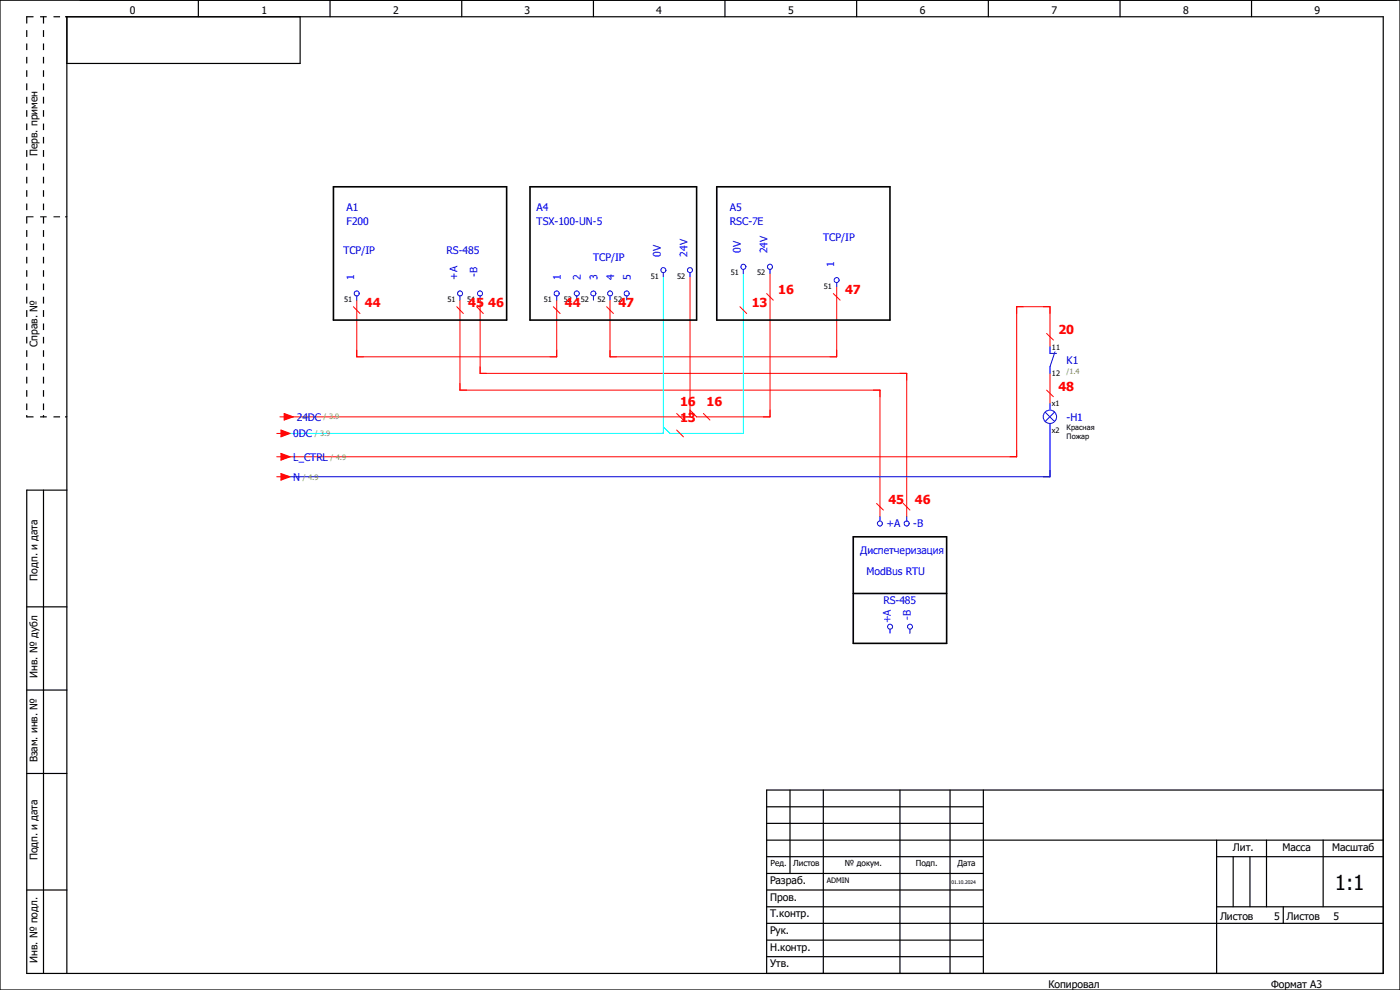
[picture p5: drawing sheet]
<svg xmlns="http://www.w3.org/2000/svg" width="297mm" height="210mm" viewBox="0 0 297 210" stroke-linecap="round" stroke-linejoin="round" font-family="sans-serif">
<path d="M210.1 -.1l-210.1 210.2M0 160.4l70.2 49.6M0 210v.1" fill="none" stroke="#fff" stroke-width=".21"/>
<g fill="none" stroke="#000" stroke-width=".25">
<path d="M0 0h297v210h-297zM42.1 0v3.6M63.7 3.6v9.9h-49.5M70 0v3.6M98 0v3.6M125.9 0v3.6M153.8 0v3.6M181.7 0v3.6M209.7 0v3.6M237.6 0v3.6M265.5 0v3.6M9.2 104v102.5"/>
<path d="M14.2 104h-8.5v102.5h287.8v-202.9h-279.3v202.9M5.7 128.7h8.5M5.7 146.4h8.5M5.7 164.1h8.5M162.6 178.2h130.9M162.6 171.2h46M162.6 174.7h46M167.6 167.6v17.7M174.7 167.6v38.9M190.9 167.6v38.9M201.5 167.6v38.9M208.6 167.6v38.9"/>
<path d="M258.1 178.2v28.3M268.7 178.2v14.2M280.7 178.2v14.2M293.5 167.6h-130.9v38.9M5.7 188.8h8.5M162.6 188.8h46M162.6 195.9h130.9M162.6 181.7h46M162.6 185.3h46M162.6 199.4h46M162.6 192.4h46M258.1 181.7h35.4"/>
<path d="M258.1 192.4h35.4M261.6 181.7v10.7M265.2 181.7v10.7M272.2 192.4v3.5M162.6 202.9h46"/>
</g>
<g fill="#000">
<path d="M13.8 3.4h.4l.1 .2-.5 .1zM13.8 45.9h.5v.2h-.5zM5.5 88.1h.3l-.1 .5zM9.1 88.1h.3l-.2 .5zM13.8 88.3h.4l.1 .2-.5 .1z"/>
<path d="M5.6 3.5l-.1 1.5h.3v-1.4zM5.5 6.4v1.4h.3v-1.4zM5.5 9.2v1.4h.3v-1.4zM5.5 12.1v1.4h.3v-1.4zM5.5 14.9v1.4h.3v-1.4zM5.5 17.7v1.4h.3v-1.4zM5.5 20.5v1.5h.3v-1.5zM5.5 23.4v1.4h.3v-1.4zM5.5 26.2v1.4h.3v-1.4zM5.5 29v1.4h.3v-1.4zM5.5 31.8v1.5h.3v-1.5zM5.5 34.7v1.4h.3v-1.4zM5.5 37.5v1.4h.3v-1.4zM5.5 40.3v1.4h.3v-1.4zM5.5 43.2v1.4h.3v-1.4zM5.5 46v1.4h.3v-1.4zM5.5 48.8v1.4h.3v-1.4zM5.5 51.6v1.5h.3v-1.5zM5.5 54.5v1.4h.3v-1.4zM5.5 57.3v1.4h.3v-1.4zM5.5 60.2v1.4h.3v-1.4zM5.5 62.9v1.5h.3v-1.5zM5.5 65.8v1.4h.3v-1.4zM5.5 68.6v1.4h.3v-1.4zM5.5 71.5v1.4h.3v-1.4zM5.5 74.3v1.4h.3v-1.4zM5.5 77.1v1.4h.3v-1.4zM5.5 79.9v1.5h.3v-1.5zM5.5 82.8v1.4h.3v-1.4zM5.5 85.6v1.4h.3v-1.4z"/>
<path d="M5.6 3.5l.1 .2h1.4v-.3zM8.5 3.4v.3h1.4v-.3zM11.3 3.4v.3h1.4v-.3z"/>
<path d="M9.1 3.5v1.5h.3v-1.4zM9.1 6.4v1.4h.3v-1.4zM9.1 9.2v1.4h.3v-1.4zM9.1 12.1v1.4h.3v-1.4zM9.1 14.9v1.4h.3v-1.4zM9.1 17.7v1.4h.3v-1.4zM9.1 20.5v1.5h.3v-1.5zM9.1 23.4v1.4h.3v-1.4zM9.1 26.2v1.4h.3v-1.4zM9.1 29v1.4h.3v-1.4zM9.1 31.8v1.5h.3v-1.5zM9.1 34.7v1.4h.3v-1.4zM9.1 37.5v1.4h.3v-1.4zM9.1 40.3v1.4h.3v-1.4zM9.1 43.2v1.4h.3v-1.4zM9.1 46v1.4h.3v-1.4zM9.1 48.8v1.4h.3v-1.4zM9.1 51.6v1.5h.3v-1.5zM9.1 54.5v1.4h.3v-1.4zM9.1 57.3v1.4h.3v-1.4zM9.1 60.2v1.4h.3v-1.4zM9.1 62.9v1.5h.3v-1.5zM9.1 65.8v1.4h.3v-1.4zM9.1 68.6v1.4h.3v-1.4zM9.1 71.5v1.4h.3v-1.4zM9.1 74.3v1.4h.3v-1.4zM9.1 77.1v1.4h.3v-1.4zM9.1 79.9v1.5h.3v-1.5zM9.1 82.8v1.4h.3v-1.4zM9.1 85.6v1.4h.3v-1.4z"/>
<path d="M5.6 45.9v.2h1.5v-.2zM8.5 45.9v.2h1.4v-.2zM11.3 45.9v.2h1.4v-.2z"/>
<path d="M5.6 88.3l.1 .3h1.4v-.3zM8.5 88.3v.3h1.4v-.3zM11.3 88.3v.3h1.4v-.3z"/>
</g>
<g fill="none" stroke="#f00" stroke-width=".21">
<path d="M146.4 58.7v29.7h-85.6M163.4 58v30.4h-15.6l-1.4-1.4M75 65.1l1.4 1.4M75.7 63.7v12h42.4v-12M96.9 65.1l1.4 1.4M97.6 63.7v19.1h89.1v26.8M101.1 65.1l1.4 1.4M101.9 63.7v15.5h90.5v30.4M117.4 65.1l1.4 1.4M128.7 65.1l1.4 1.4M157 65.1l1.4 1.4M162.6 62.3l1.4 1.4"/>
<path d="M176.8 62.3l1.4 1.4M177.5 60.8v14.9h-48.1v-12M222 70.7l1.5 1.4M222.8 73.6v-8.5h-7.1v31.8h-155.6M222.8 79.2v6.4M60.3 87.7l1.9 .7-1.9 .7zM143.6 91.2l1.4 1.5M143.6 87.7l1.4 1.4M149.2 87.7l1.4 1.4M222 82.8l1.5 1.4M186 106.8l1.4 1.4M191.6 106.8l1.4 1.4"/>
</g>
<path d="M140.7 58.7v33.2h-80.6M157.7 58v33.9h-15.5l-1.5-1.3" fill="none" stroke="#0ff" stroke-width=".21"/>
<g fill="none" stroke="#00f" stroke-width=".21">
<path d="M140.7 57.8v.9M146.4 57.8v.9M157.7 57.1v.9M163.4 57.1v.9M177.5 59.9v.9M75.7 62.8v.9M97.6 62.8v.9M101.9 62.8v.9M118.1 62.8v.9M122.3 62.8v.9M125.9 62.8v.9M129.4 62.8v.9"/>
<path d="M133 62.8v.9M222.8 73.6v1.4h1.4M223.8 74.6l-1 3.2v1.4M221.7 87.4l2 2M222.8 89.8v11.3h-162.7M222.8 85.6v1.4M223.7 87.4l-2 2M186.7 109.6v.9M192.4 109.6v.9M188.8 133.5v.9M193 133.5v.9"/>
<circle cx="140.7" cy="57.3" r=".54"/>
<circle cx="146.4" cy="57.3" r=".53"/>
<circle cx="157.7" cy="56.6" r=".54"/>
<circle cx="163.3" cy="56.6" r=".53"/>
<circle cx="177.5" cy="59.4" r=".53"/>
<circle cx="75.7" cy="62.3" r=".53"/>
<circle cx="97.6" cy="62.3" r=".53"/>
<circle cx="101.8" cy="62.3" r=".53"/>
<circle cx="118.1" cy="62.3" r=".53"/>
<circle cx="122.4" cy="62.3" r=".54"/>
<circle cx="125.9" cy="62.3" r=".53"/>
<circle cx="129.4" cy="62.3" r=".54"/>
<circle cx="133" cy="62.3" r=".53"/>
<circle cx="222.7" cy="88.4" r="1.42"/>
<circle cx="186.7" cy="111.1" r=".53"/>
<circle cx="192.3" cy="111.1" r=".53"/>
<circle cx="188.8" cy="133" r=".54"/>
<circle cx="193.1" cy="133" r=".54"/>
</g>
<path d="M70.7 39.6h36.8v28.3h-36.8zM112.4 39.6h35.4v28.3h-35.4zM152.1 39.6h36.7v28.3h-36.7zM181 113.9h19.8v22.6h-19.8zM181 125.9h19.8" fill="none" stroke="#000" stroke-width=".34"/>
<path d="M60.3 87.7l1.9 .7-1.9 .7z" fill="#f00"/>
<path d="M59.4 88.4h.9M59.6 91.2l2 .7-2 .8z" fill="none" stroke="#f00" stroke-width=".21"/>
<path d="M59.6 91.2l2 .7-2 .8z" fill="#f00"/>
<path d="M58.7 91.9h.9M59.6 96.2l2 .7-2 .7z" fill="none" stroke="#f00" stroke-width=".21"/>
<path d="M59.6 96.2l2 .7-2 .7z" fill="#f00"/>
<path d="M58.7 96.9h.9M59.6 100.5l2 .6-2 .8z" fill="none" stroke="#f00" stroke-width=".21"/>
<path d="M59.6 100.5l2 .6-2 .8z" fill="#f00"/>
<path d="M58.7 101.1h.9" fill="none" stroke="#f00" stroke-width=".21"/>
<text font-size="4.4" x="283.2" y="188.8">1:1</text>
<g font-size="2.6" fill="#f00">
<text x="77.4" y="65.2">44</text>
<text x="99.4" y="65.2">45</text>
<text x="103.6" y="65.2">46</text>
<text x="119.8" y="65.2">44</text>
<text x="131.2" y="65.2">47</text>
<text x="159.5" y="65.2">13</text>
<text x="165.1" y="62.4">16</text>
<text x="179.3" y="62.4">47</text>
<text x="224.5" y="70.9">20</text>
<text x="224.5" y="82.9">48</text>
<text x="144.3" y="89.6">13</text>
<text x="144.3" y="86.1">16</text>
<text x="149.9" y="86.1">16</text>
<text x="188.5" y="106.9">45</text>
<text x="194.1" y="106.9">46</text>
</g>
<g font-size="2.2">
<text x="27.5" y="3">0</text>
<text x="55.5" y="3">1</text>
<text x="83.4" y="3">2</text>
<text x="111.3" y="3">3</text>
<text x="139.2" y="3">4</text>
<text x="167.2" y="3">5</text>
<text x="195.1" y="3">6</text>
<text x="223.1" y="3">7</text>
<text x="251" y="3">8</text>
<text x="278.9" y="3">9</text>
<text x="8" y="33.1" transform="rotate(-90 8 33.1)">Перв. примен</text>
<text x="8" y="73.6" transform="rotate(-90 8 73.6)">Справ. №</text>
<text x="8" y="123.1" transform="rotate(-90 8 123.1)">Подп. и дата</text>
<text x="8" y="143.8" transform="rotate(-90 8 143.8)">Инв. № дубл</text>
<text x="8" y="161.7" transform="rotate(-90 8 161.7)">Взам. инв. №</text>
<text x="8" y="182.5" transform="rotate(-90 8 182.5)">Подп. и дата</text>
<text x="261.6" y="180.5">Лит.</text>
<text x="272.1" y="180.5">Масса</text>
<text x="282.6" y="180.5">Масштаб</text>
<text x="163.4" y="187.5">Разраб.</text>
<text x="163.4" y="191.1">Пров.</text>
<text x="163.4" y="194.6">Т.контр.</text>
<text x="258.8" y="195.2">Листов</text>
<text x="270.3" y="195.2">5</text>
<text x="273" y="195.2">Листов</text>
<text x="282.9" y="195.2">5</text>
<text x="163.4" y="198.2">Рук.</text>
<text x="163.4" y="201.7">Н.контр.</text>
<text x="8" y="204.3" transform="rotate(-90 8 204.3)">Инв. № подл.</text>
<text x="163.4" y="205.2">Утв.</text>
<text x="222.4" y="209.5">Копировал</text>
<text x="269.7" y="209.5">Формат А3</text>
</g>
<g font-size="2.2" fill="#00f">
<text x="73.5" y="44.8">A1</text>
<text x="73.5" y="47.6">F200</text>
<text x="113.8" y="47.6">TSX-100-UN-5</text>
<text x="113.8" y="44.8">A4</text>
<text x="154.9" y="44.8">A5</text>
<text x="154.9" y="47.6">RSC-7E</text>
<text x="72.9" y="54">TCP/IP</text>
<text x="94.7" y="54">RS-485</text>
<text x="157.2" y="53.7" transform="rotate(-90 157.2 53.7)">0V</text>
<text x="162.9" y="53.7" transform="rotate(-90 162.9 53.7)">24V</text>
<text x="174.7" y="51.1">TCP/IP</text>
<text x="75.1" y="59.4" transform="rotate(-90 75.1 59.4)">1</text>
<text x="97.1" y="59.4" transform="rotate(-90 97.1 59.4)">+A</text>
<text x="101.3" y="58.7" transform="rotate(-90 101.3 58.7)">-B</text>
<text x="119" y="59.4" transform="rotate(-90 119 59.4)">1</text>
<text x="123.2" y="59.4" transform="rotate(-90 123.2 59.4)">2</text>
<text x="125.9" y="55.4">TCP/IP</text>
<text x="126.8" y="59.4" transform="rotate(-90 126.8 59.4)">3</text>
<text x="130.3" y="59.4" transform="rotate(-90 130.3 59.4)">4</text>
<text x="133.9" y="59.4" transform="rotate(-90 133.9 59.4)">5</text>
<text x="140.2" y="54.4" transform="rotate(-90 140.2 54.4)">0V</text>
<text x="145.9" y="54.4" transform="rotate(-90 145.9 54.4)">24V</text>
<text x="177" y="56.6" transform="rotate(-90 177 56.6)">1</text>
<text x="226.3" y="77.2">K1</text>
<text x="62.9" y="89.2">24DC</text>
<text x="226.3" y="89.2">-H1</text>
<text x="62.2" y="92.8">0DC</text>
<text x="62.2" y="97.7">L_CTRL</text>
<text x="62.2" y="102">N</text>
<text x="188.1" y="111.9">+A</text>
<text x="193.8" y="111.9">-B</text>
<text x="182.5" y="117.6">Диспетчеризация</text>
<text x="183.9" y="121.9">ModBus RTU</text>
<text x="187.4" y="128.2">RS-485</text>
<text x="193.2" y="131.5" transform="rotate(-90 193.2 131.5)">-B</text>
<text x="189" y="132.2" transform="rotate(-90 189 132.2)">+A</text>
</g>
<g font-size="1.8">
<text x="163.5" y="183.8">Ред.</text>
<text x="168.3" y="183.8">Листов</text>
<text x="179.2" y="183.8">№ докум.</text>
<text x="194.3" y="183.8">Подп.</text>
<text x="203.1" y="183.8">Дата</text>
</g>
<g font-size="1.6">
<text x="138" y="59.1">51</text>
<text x="143.7" y="59.1">52</text>
<text x="155" y="58.4">51</text>
<text x="160.7" y="58.4">52</text>
<text x="73" y="64.1">51</text>
<text x="94.9" y="64.1">51</text>
<text x="99.1" y="64.1">51</text>
<text x="115.4" y="64.1">51</text>
<text x="119.6" y="64.1">52</text>
<text x="123.2" y="64.1">52</text>
<text x="126.7" y="64.1">52</text>
<text x="130.3" y="64.1">52</text>
<text x="174.8" y="61.3">51</text>
<text x="223.2" y="74.2">11</text>
<text x="223.2" y="79.8">12</text>
<text x="223.2" y="86.2">x1</text>
<text x="223.2" y="91.8">x2</text>
<text x="226.3" y="91.3">Красная</text>
<text x="226.3" y="93.2">Пожар</text>
<text x="175.4" y="187.3">ADMIN</text>
</g>
<g font-size="1.6" fill="#7ca552">
<text x="226.3" y="79.2">/1.4</text>
<text x="68.7" y="89">/ 3.9</text>
<text x="66.8" y="92.5">/ 3.9</text>
<text x="64.2" y="101.7">/ 4.9</text>
<text x="70.1" y="97.5">/ 4.9</text>
</g>
<text font-size="1.1" x="201.8" y="187.5">01.10.2024</text>
</svg>
